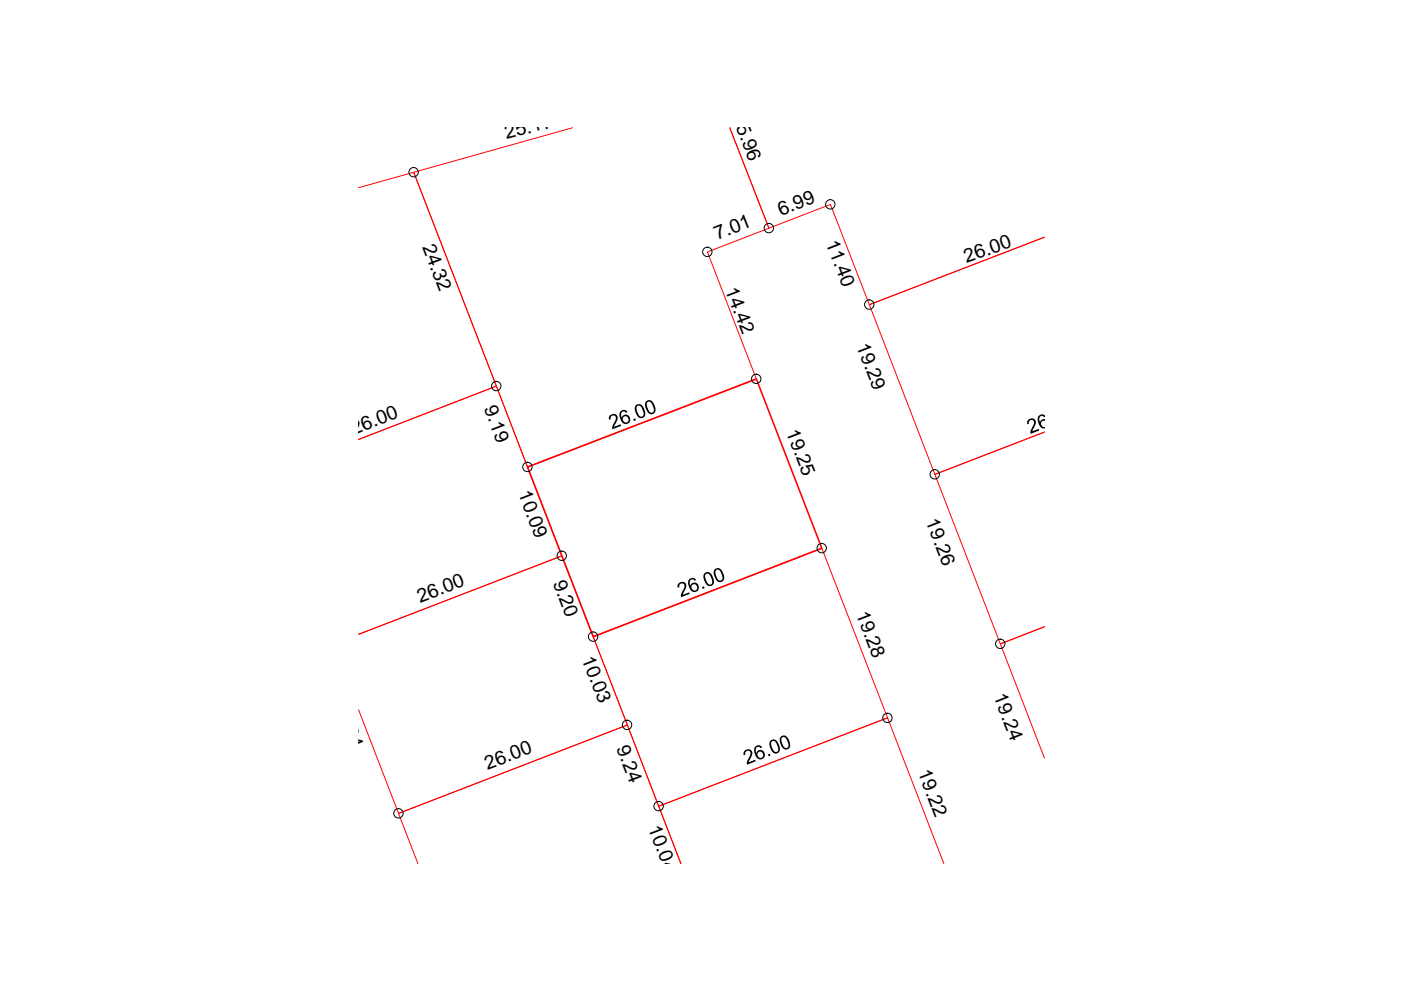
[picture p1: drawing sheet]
<svg xmlns="http://www.w3.org/2000/svg" width="297mm" height="210mm" viewBox="0 0 297 210" stroke-linecap="round" stroke-linejoin="round" font-family="sans-serif">
<path d="M76 39.8l11.7-3.3 17.5 45.4-29.2 11.3 29.2-11.3 13.9 36-43.1 16.6 43.1-16.6 13.9 35.8-48.5 18.8-8.5-22M121.4 27.1l-33.7 9.4 24.1 62.5 48.6-18.7-10.4-26.9 13-5-8.3-21.3 8.3 21.3 13.1-5.1 8.2 21.3 37.1-14.3-37.1 14.3 13.9 36 23.2-9-23.2 9 13.9 35.9 9.3-3.6-9.3 3.6 9.3 24.2M125.8 135l48.4-18.8 14 36-48.5 18.7zM88.6 183.1l-4.1-10.6 48.5-18.8 11.4 29.4-4.7-12.2 48.5-18.7 11.9 30.9" fill="none" stroke="#f00" stroke-width=".21"/>
<path d="M111.8 99l48.6-18.7 13.8 35.9-48.4 18.8z" fill="none" stroke="#f00" stroke-width=".34"/>
<g fill="none" stroke="#000" stroke-width=".21">
<circle cx="87.7" cy="36.5" r=".99"/>
<circle cx="150" cy="53.4" r=".99"/>
<circle cx="163" cy="48.4" r=".99"/>
<circle cx="176" cy="43.3" r=".99"/>
<circle cx="184.3" cy="64.6" r=".99"/>
<circle cx="105.2" cy="81.9" r=".99"/>
<circle cx="111.8" cy="99" r=".99"/>
<circle cx="160.3" cy="80.3" r=".99"/>
<circle cx="119.1" cy="117.8" r=".99"/>
<circle cx="174.2" cy="116.2" r=".99"/>
<circle cx="198.2" cy="100.6" r=".99"/>
<circle cx="125.8" cy="135" r=".99"/>
<circle cx="212.1" cy="136.5" r=".99"/>
<circle cx="132.9" cy="153.7" r=".99"/>
<circle cx="188.2" cy="152.2" r=".99"/>
<circle cx="84.5" cy="172.4" r=".99"/>
<circle cx="139.6" cy="170.9" r=".99"/>
</g>
<g fill="#000">
<path d="M129.3 88.1l.7-.3h.3l.4 .1 .2 .4v.9l-.7 1.3 1.4-.5 .1 .3-1.9 .7v-.6l.6-1.2 .2-.7-.3-.4h-.4l-.4 .3v.5l-.4 .1v-.5zM134.3 88.9l.4-.2 .1 .4-.4 .1zM218 89l.9-.3 .5 .2 .2 .3v.6l-.7 1.6 1.3-.5 .1 .4-1.8 .7v-.6l.7-1.4v-.6l-.2-.3-.4-.1-.5 .4 .1 .4-.4 .2v-.6zM143.8 123.7l.6-.3h.5l.3 .1 .3 .5-.1 .7-.7 1.4 1.4-.5 .2 .3-1.9 .7v-.5l.7-1.6v-.5l-.3-.3h-.4l-.4 .4 .1 .4-.4 .1-.1-.5zM148.8 124.5l.4-.2 .2 .4-.4 .1zM157.8 159.2l.9-.4 .4 .2 .3 .3 .1 .8-.8 1.5 1.4-.5 .1 .3-1.8 .7v-.6l.6-1.2 .1-.7-.4-.4h-.3l-.4 .3v.5l-.3 .1-.1-.6zM162.8 160l.4-.2 .2 .4-.4 .2z"/>
<path d="M131.6 87.2l.4-.2 .5-.1 .5 .4-.3 .2-.3-.3h-.4l-.2 .3-.1 .5 .1 .6 .2-.4 .4-.3h.5l.5 .3 .2 .5v.5l-.4 .6-.7 .1-.5-.2-.3-.5-.4-1.1 .1-.5zM132.2 88.3l-.2 .4 .1 .5 .4 .4 .5-.1 .3-.3-.1-.6-.4-.3z"/>
<path d="M134.7 86.1l.6-.4h.5l.4 .4 .6 1.4v.4l-.2 .5-.4 .2h-.5l-.5-.3-.6-1.4zM135.1 86.1l-.2 .5 .4 1.2 .4 .5h.5l.3-.5-.3-1-.5-.7z"/>
<path d="M136.9 85.1l.4-.2 .5-.1 .7 .6 .5 1.2v.6l-.4 .5-.8 .1-.6-.5-.5-1.4zM137.3 85.2l-.2 .3 .2 1 .5 .9 .5 .1 .3-.4-.1-.9-.5-.9z"/>
<path d="M220.3 88.1l.7-.3a.4 .4 0 0 1 .5 .5l-.1 .2-.3-.3h-.3l-.4 .2-.1 .7 .2 .4 .1-.3 .5-.3a.29 .29 0 0 1 .4 0 .29 .29 0 0 1 0 .4v1.1a.37 .37 0 0 1-.2 .5 .37 .37 0 0 1-.5-.2l-.5-.5-.3-.8v-.8zM220.9 89.3l-.2 .5 .3 .6a.29 .29 0 0 0 .4 .2 .29 .29 0 0 0 .1-.5v-.5a.33 .33 0 0 0-.2-.4 .33 .33 0 0 0-.4 .1z"/>
<path d="M146.2 122.8l.8-.3 .5 .3 .1 .2-.4 .1-.2-.2h-.5l-.2 .3-.1 .5 .2 .5 .1-.3 .5-.4h.5l.5 .4 .2 .9-.5 .6-.8 .1-.7-.7-.3-1.1v-.5zM146.9 124l-.3 .3 .1 .5 .4 .4h.4l.3-.4-.2-.8-.2-.1z"/>
<path d="M149.3 121.7l.3-.3 .6-.1 .6 .5 .6 1.3-.1 .6-.3 .4-.8 .1-.6-.4-.5-1.3zM149.6 121.7l-.1 .6 .3 1 .4 .6 .5 .1 .3-.4-.3-1.2-.5-.8z"/>
<path d="M151.5 120.7l.9-.3 .4 .3 .3 .4 .4 1.1v.7l-.4 .4-.4 .1h-.4l-.6-.7-.4-1.1zM151.9 120.8l-.2 .3v.5l.2 .8 .5 .6 .6 .1 .2-.7-.3-.9-.4-.6z"/>
<path d="M160.1 158.4l.7-.4 .7 .3 .1 .2-.4 .1-.3-.3-.5 .2-.2 .8 .2 .4 .5-.7 .8 .1 .5 .8-.1 .5-.2 .4-.7 .2-.5-.1-.4-.4-.4-1.1zM160.7 159.5l-.1 .4 .1 .5 .4 .3 .5-.1 .2-.3-.1-.7-.5-.3z"/>
<path d="M163.3 157.1l.8-.3 .7 .5 .6 1.2v.6l-.3 .4-.8 .3-.6-.5-.6-1.4zM163.6 157.2l-.1 .7 .5 1.2 .3 .3h.5l.2-.4v-.3l-.4-1.1-.4-.5z"/>
<path d="M165.5 156.3l.7-.4 .6 .2 .2 .4 .6 1.4-.4 .9-.7 .1-.6-.4-.6-1.3v-.6zM165.9 156.3l-.2 .2v.5l.2 .8 .4 .7 .6 .1 .3-.4v-.4l-.4-1-.4-.5z"/>
</g>
<g font-size="4.1">
<text x="107.4" y="29.5" transform="rotate(-14 107.4 29.5)">25.17</text>
<text x="155.2" y="24.7" transform="rotate(69 155.2 24.7)">15.96</text>
<text x="165.5" y="45.8" transform="rotate(-21 165.5 45.8)">6.99</text>
<text x="89.5" y="52.3" transform="rotate(69 89.5 52.3)">24.32</text>
<text x="152.1" y="50.9" transform="rotate(-21 152.1 50.9)">7.01</text>
<text x="175" y="51.4" transform="rotate(69 175 51.4)">11.40</text>
<text x="204.9" y="55.8" transform="rotate(-20 204.9 55.8)">26.00</text>
<text x="153.7" y="61.4" transform="rotate(69 153.7 61.4)">14.42</text>
<text x="181.5" y="73.4" transform="rotate(69 181.5 73.4)">19.29</text>
<text x="102.6" y="86.6" transform="rotate(69 102.6 86.6)">9.19</text>
<text x="75" y="92.2" transform="rotate(-21 75 92.2)">26.00</text>
<text x="166.6" y="91.6" transform="rotate(69 166.6 91.6)">19.25</text>
<text x="109.9" y="104.6" transform="rotate(69 109.9 104.6)">10.09</text>
<text x="196.3" y="110.5" transform="rotate(69 196.3 110.5)">19.26</text>
<text x="117.2" y="123.6" transform="rotate(69 117.2 123.6)">9.20</text>
<text x="89.1" y="127.8" transform="rotate(-21 89.1 127.8)">26.00</text>
<text x="181.4" y="130.2" transform="rotate(69 181.4 130.2)">19.28</text>
<text x="123.3" y="139.7" transform="rotate(69 123.3 139.7)">10.03</text>
<text x="70.7" y="149.1" transform="rotate(69 70.7 149.1)">19.24</text>
<text x="210.6" y="147.6" transform="rotate(69 210.6 147.6)">19.24</text>
<text x="130.6" y="158.7" transform="rotate(69 130.6 158.7)">9.24</text>
<text x="103.4" y="163.3" transform="rotate(-21 103.4 163.3)">26.00</text>
<text x="194.6" y="163.7" transform="rotate(69 194.6 163.7)">19.22</text>
<text x="137.4" y="175.6" transform="rotate(69 137.4 175.6)">10.04</text>
</g>
</svg>
